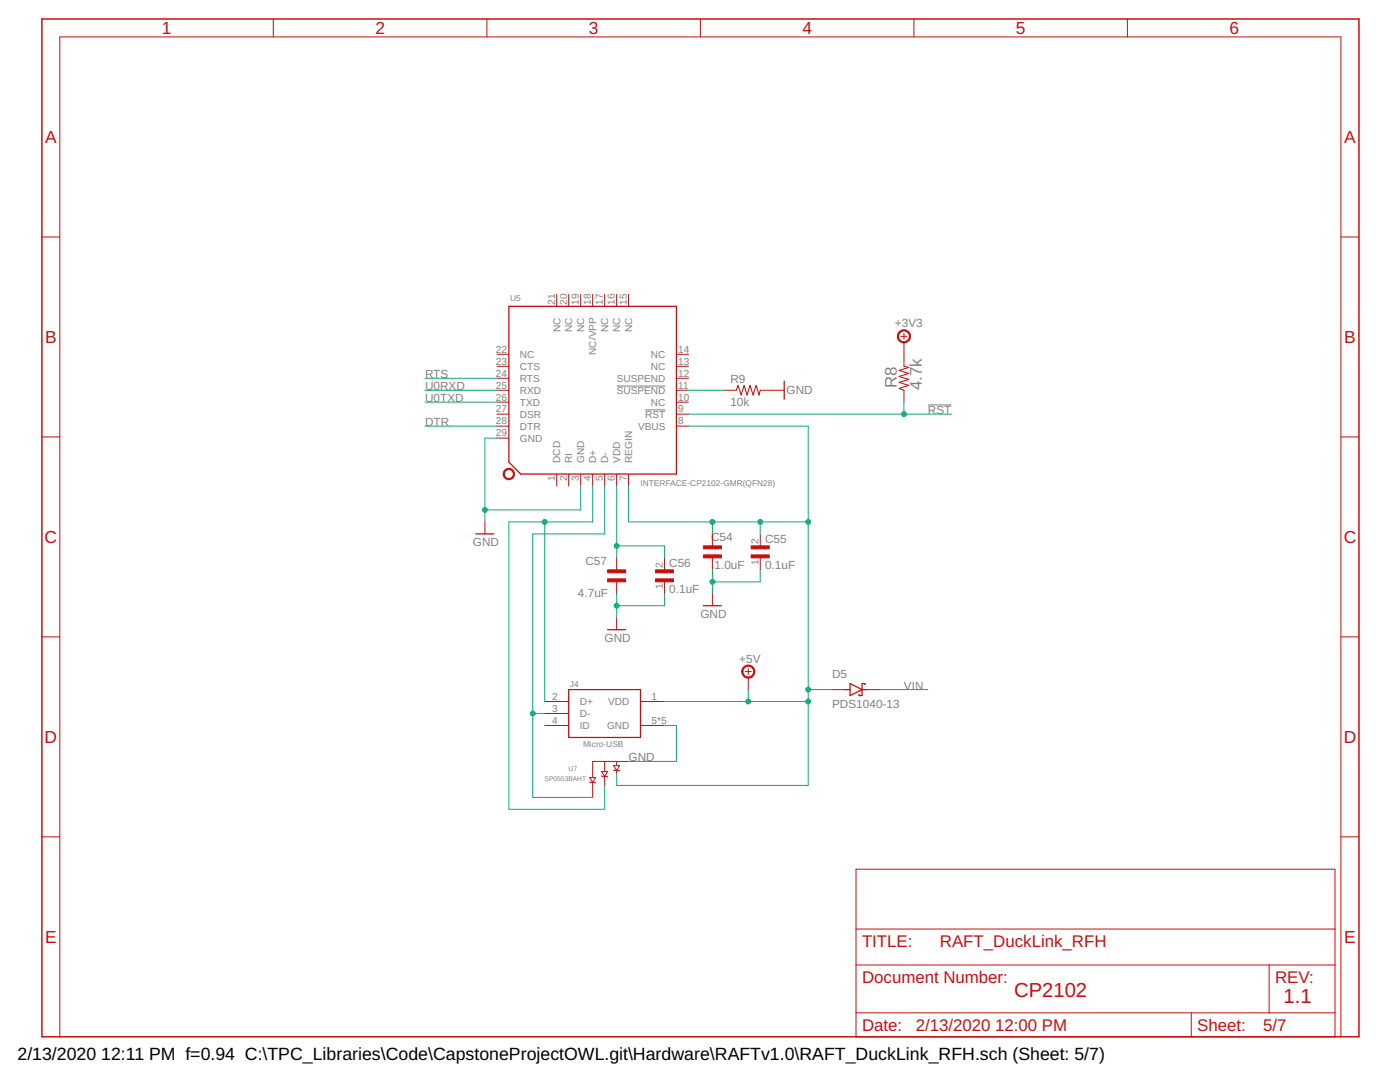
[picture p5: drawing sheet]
<svg xmlns="http://www.w3.org/2000/svg" width="279mm" height="216mm" viewBox="0 0 279 216" stroke-linecap="round" stroke-linejoin="round" font-family="sans-serif">
<path d="M123.1 77h9.7M128.8 81.8h4M185.2 80.8h4.7" fill="none" stroke="#808080" stroke-width=".2"/>
<path d="M8.4 3.8h262.8v203.1h-262.8z" fill="none" stroke="#c90d0c" stroke-width=".3"/>
<g fill="none" stroke="#c90d0c" stroke-width=".2">
<path d="M54.5 3.8v3.6M97.2 3.8v3.6M139.8 3.8v3.6M182.4 3.8v3.6M225 3.8v3.6M8.4 47.3h3.5M111.1 58.7v2.4M113.5 58.7v2.4M115.9 58.7v2.4M118.3 58.7v2.4M120.7 58.7v2.4M123.1 58.7v2.4"/>
<path d="M125.4 58.7v2.4M267.6 47.3h3.6M99.2 77.9h2.4M99.2 75.5h2.4M99.2 73.1h2.4M99.2 70.7h2.4M135 77.9h2.4M135 75.5h2.4M135 73.1h2.4M135 70.7h2.4M144.6 77.9h2.3M151.7 77.9h4.8"/>
<path d="M179.8 67.1h1.2M180.4 66.5v1.2M180.4 68.3v4.8M180.4 77.9v2.3M8.4 87.2h3.5M99.2 85h2.4M99.2 82.6h2.4M99.2 80.2h2.4M99.2 87.4h2.4M111.1 94.6v2.4M113.5 94.6v2.4M115.9 94.6v2.4"/>
<path d="M118.3 94.6v2.4M120.7 94.6v2.4M123.1 94.6v2.4M125.4 94.6v2.4M135 85h2.4M135 82.6h2.4M135 80.2h2.4M267.6 87.2h3.6M96.8 104.1v2.4M123.1 111.3v2.4M123.1 116.1v2.4M132.6 111.3v2.4"/>
<path d="M132.6 116.1v2.4M142.2 106.5v2.4M142.2 111.3v2.4M142.2 118.5v2.4M151.7 106.5v2.4M151.7 111.3v2.4M8.4 127.1h3.5M108.7 140h4.8M123.1 123.3v2.3M127.8 140h4.8M148.7 134h1.2M149.3 133.4v1.2"/>
<path d="M149.3 135.2v2.4M166.1 137.6h2.3M173.2 137.6h2.4M267.6 127.1h3.6M108.7 142.4h4.8M108.7 144.8h4.8M117.7 155.2h1.2l-.6 .9zM117.7 156l1 .1 .2 .1M118.3 156.1v3M120.1 154h1.2l-.6 .9zM120.1 154.8l1.2 .2M120.7 151.9v2.1"/>
<path d="M120.7 154.9v1.8M122.4 152.8h1.3l-.6 .9zM122.4 153.6l.2 .1 1.1 .1M123.1 151.9v.9M123.1 153.7v.6M125.4 151.9h-7.1v3.3M127.8 144.8h4.8M8.4 167h3.5M170.8 173.4h95.6v33.5h-95.6zM267.6 167h3.6M170.8 192.6h95.6M170.8 185.4h95.6"/>
<path d="M253.3 192.6v9.5M11.9 206.9v-199.5h255.7v199.5M170.8 202.1h95.6M237.7 202.1v4.8"/>
</g>
<path d="M101.6 61.1h33.4v33.5h-31.1l-2.3-2.4zM156.5 76.1v3.6M95 106.5h3.6M113.5 137.6h14.3v9.6h-14.3zM121.3 125.6h3.5M140.4 120.9h3.6M168.4 137.6h1.3M169.7 136.4l2.3 1.2-2.3 1.2zM172 137.6h1.2M172.6 136.6v-.2h-.6v2.4h-.6v-.2" fill="none" stroke="#c90d0c" stroke-width=".25"/>
<g fill="#c90d0c" stroke="#c90d0c" stroke-width=".2">
<path d="M100.8 93.7a1.14 1.14 0 0 1 1.8 .3 1.14 1.14 0 0 1-.8 1.7 1.14 1.14 0 0 1-1.4-1.1h.2a.89 .89 0 0 1 1.3-.8 .89 .89 0 0 1 .2 1.4 .89 .89 0 0 1-1.4-.4l-.1-.2h-.2z" fill-rule="evenodd"/>
<path d="M148.4 133.1a1.31 1.31 0 0 1 2.1 .2 1.31 1.31 0 0 1-.8 2 1.31 1.31 0 0 1-1.7-1.3h.3a1.07 1.07 0 0 1 1.6-.9 1.07 1.07 0 0 1 .1 1.8 1.07 1.07 0 0 1-1.7-.6v-.3h-.3z" fill-rule="evenodd"/>
<path d="M179.5 66.2a1.31 1.31 0 0 1 2 .3 1.31 1.31 0 0 1-.7 1.9 1.31 1.31 0 0 1-1.7-1.3h.2a1.08 1.08 0 0 1 1.5-1 1.08 1.08 0 0 1 .3 1.8 1.08 1.08 0 0 1-1.7-.5l-.1-.3h-.2z" fill-rule="evenodd"/>
</g>
<g fill="#c90d0c" stroke="#c90d0c" stroke-width=".2">
<path d="M140.4 110.7h3.6v.6h-3.6z"/>
<path d="M140.4 108.9h3.6v.6h-3.6z"/>
<path d="M121.3 115.5h3.6v.6h-3.6z"/>
<path d="M121.3 113.7h3.6v.6h-3.6z"/>
<path d="M149.9 110.7h3.6v.6h-3.6z"/>
<path d="M149.9 108.9h3.6v.6h-3.6z"/>
<path d="M130.8 115.5h3.6v.6h-3.6z"/>
<path d="M130.8 113.7h3.6v.6h-3.6z"/>
</g>
<path d="M146.9 77.9l.4-1 .6 1.9 .6-1.9 .6 1.9 .6-1.9 .6 1.9 .6-1.9 .6 1.9 .2-.9M180.4 73.1l1 .2-1.9 .6 1.9 .6-1.9 .6 1.9 .6-1.9 .6 1.9 .6-1.9 .6 .9 .4" fill="none" stroke="#c90d0c" stroke-width=".21"/>
<g fill="none" stroke="#0dab76" stroke-width=".2">
<path d="M84.8 77.9h14.4M84.8 75.5h14.4M137.4 77.9h7.2M84.8 85h14.4M84.8 80.2h14.4M99.2 87.4h-2.4v16.7M115.9 97v4.7h-19.1M118.3 97v7.1h-16.7v57.4h19.1v-4.8M120.7 97v9.5h-14.4v52.6h12M123.1 97v14.3M125.4 97v7.1h35.9M137.4 85h23.9v71.7h-38.2v-2.4"/>
<path d="M137.4 82.6h52.6M180.4 80.2v2.4M108.7 104.1v35.9M123.1 118.5v4.8M123.1 108.9h9.5v2.4M132.6 118.5v2.4h-9.5M142.2 104.1v2.4M142.2 113.7v4.8M151.7 104.1v2.4M151.7 113.7v2.4h-9.5M132.6 140h28.7M149.3 137.6v2.4"/>
<path d="M161.3 137.6h4.8M175.6 137.6h9.6M106.3 142.4h2.4M132.6 144.8h2.4v7.1h-9.6"/>
</g>
<g fill="#0dab76" stroke="#0dab76" stroke-width=".2">
<circle cx="142.2" cy="116.1" r=".49"/>
<circle cx="123.1" cy="120.9" r=".49"/>
<circle cx="96.8" cy="101.7" r=".49"/>
<circle cx="123.1" cy="108.9" r=".49"/>
<circle cx="106.3" cy="142.4" r=".49"/>
<circle cx="108.7" cy="104.1" r=".49"/>
<circle cx="180.4" cy="82.6" r=".49"/>
<circle cx="142.2" cy="104.1" r=".49"/>
<circle cx="151.7" cy="104.1" r=".49"/>
<circle cx="161.3" cy="104.1" r=".49"/>
<circle cx="161.3" cy="140" r=".49"/>
<circle cx="161.3" cy="137.6" r=".49"/>
<circle cx="149.3" cy="140" r=".49"/>
</g>
<g font-size="4" fill="#c90d0c">
<text x="202.4" y="199">CP2102</text>
<text x="256.2" y="200.2">1.1</text>
</g>
<g font-size="3.5" fill="#c90d0c">
<text x="32.3" y="6.8">1</text>
<text x="74.9" y="6.8">2</text>
<text x="117.5" y="6.8">3</text>
<text x="160.1" y="6.8">4</text>
<text x="202.7" y="6.8">5</text>
<text x="245.4" y="6.8">6</text>
<text x="9" y="28.6">A</text>
<text x="268.3" y="28.6">A</text>
<text x="9" y="68.5">B</text>
<text x="268.3" y="68.5">B</text>
<text x="8.9" y="108.4">C</text>
<text x="268.2" y="108.4">C</text>
<text x="8.9" y="148.3">D</text>
<text x="268.2" y="148.3">D</text>
<text x="9" y="188.2">E</text>
<text x="268.3" y="188.2">E</text>
</g>
<g font-size="3.5">
<text x="3.5" y="211.4">2/13/2020</text>
<text x="20.2" y="211.4">12:11 PM f=0.94 C:\TPC_Libraries\Code\CapstoneProjectOWL.git\Hardware\RAFTv1.0\RAFT_DuckLink_RFH.sch (Sheet: 5/7)</text>
</g>
<g font-size="3.4" fill="#808080">
<text x="179" y="77.4" transform="rotate(-90 179 77.4)">R8</text>
<text x="184" y="77.9" transform="rotate(-90 184 77.9)">4.7k</text>
</g>
<g font-size="3.4" fill="#c90d0c">
<text x="172" y="189">TITLE:</text>
<text x="187.6" y="189">RAFT_DuckLink_RFH</text>
<text x="172" y="196.1">Document Number:</text>
<text x="254.5" y="196.1">REV:</text>
<text x="172" y="205.7">Date:</text>
<text x="182.8" y="205.7">2/13/2020</text>
<text x="198.6" y="205.7">12:00 PM</text>
<text x="238.9" y="205.7">Sheet:</text>
<text x="252.1" y="205.7">5/7</text>
</g>
<g font-size="2.3" fill="#808080">
<text x="178.6" y="65.3">+3V3</text>
<text x="84.8" y="77.9">U0RXD</text>
<text x="84.8" y="75.5">RTS</text>
<text x="145.8" y="76.5">R9</text>
<text x="84.8" y="80.3">U0TXD</text>
<text x="145.8" y="81">10k</text>
<text x="157" y="78.6">GND</text>
<text x="185.2" y="82.6">RST</text>
<text x="84.8" y="85">DTR</text>
<text x="141.9" y="108">C54</text>
<text x="94.4" y="108.9">GND</text>
<text x="116.8" y="112.7">C57</text>
<text x="133.6" y="113.1">C56</text>
<text x="142.6" y="113.5">1.0uF</text>
<text x="152.7" y="113.5">0.1uF</text>
<text x="152.7" y="108.3">C55</text>
<text x="115.3" y="119.2">4.7uF</text>
<text x="133.6" y="118.2">0.1uF</text>
<text x="139.8" y="123.3">GND</text>
<text x="120.7" y="128">GND</text>
<text x="147.5" y="132.2">+5V</text>
<text x="166.1" y="135.2">D5</text>
<text x="180.4" y="137.6">VIN</text>
<text x="166.1" y="141.2">PDS1040-13</text>
<text x="125.4" y="151.9">GND</text>
</g>
<g font-size="2" fill="#808080">
<text x="110.8" y="60.8" transform="rotate(-90 110.8 60.8)">21</text>
<text x="113.2" y="60.8" transform="rotate(-90 113.2 60.8)">20</text>
<text x="115.6" y="60.8" transform="rotate(-90 115.6 60.8)">19</text>
<text x="117.9" y="60.8" transform="rotate(-90 117.9 60.8)">18</text>
<text x="120.3" y="60.8" transform="rotate(-90 120.3 60.8)">17</text>
<text x="122.7" y="60.8" transform="rotate(-90 122.7 60.8)">16</text>
<text x="125.1" y="60.8" transform="rotate(-90 125.1 60.8)">15</text>
<text x="99" y="70.4">22</text>
<text x="103.7" y="71.4">NC</text>
<text x="111.8" y="66.3" transform="rotate(-90 111.8 66.3)">NC</text>
<text x="114.2" y="66.3" transform="rotate(-90 114.2 66.3)">NC</text>
<text x="116.6" y="66.3" transform="rotate(-90 116.6 66.3)">NC</text>
<text x="119" y="70.8" transform="rotate(-90 119 70.8)">NC/VPP</text>
<text x="121.4" y="66.3" transform="rotate(-90 121.4 66.3)">NC</text>
<text x="123.8" y="66.3" transform="rotate(-90 123.8 66.3)">NC</text>
<text x="126.2" y="66.3" transform="rotate(-90 126.2 66.3)">NC</text>
<text x="129.9" y="71.4">NC</text>
<text x="135.3" y="70.4">14</text>
<text x="99" y="72.7">23</text>
<text x="99" y="75.1">24</text>
<text x="99" y="77.5">25</text>
<text x="103.7" y="73.8">CTS</text>
<text x="103.7" y="76.2">RTS</text>
<text x="123.1" y="76.2">SUSPEND</text>
<text x="129.9" y="73.8">NC</text>
<text x="135.3" y="77.5">11</text>
<text x="135.3" y="75.1">12</text>
<text x="135.3" y="72.7">13</text>
<text x="99" y="79.9">26</text>
<text x="99" y="82.3">27</text>
<text x="103.7" y="78.6">RXD</text>
<text x="103.7" y="81">TXD</text>
<text x="103.7" y="83.4">DSR</text>
<text x="123.1" y="78.6">SUSPEND</text>
<text x="128.8" y="83.4">RST</text>
<text x="129.9" y="81">NC</text>
<text x="135.3" y="82.3">9</text>
<text x="135.3" y="79.9">10</text>
<text x="99" y="84.7">28</text>
<text x="99" y="87.1">29</text>
<text x="103.7" y="85.7">DTR</text>
<text x="103.7" y="88.1">GND</text>
<text x="127.3" y="85.8">VBUS</text>
<text x="135.3" y="84.7">8</text>
<text x="111.8" y="92.4" transform="rotate(-90 111.8 92.4)">DCD</text>
<text x="114.2" y="92.4" transform="rotate(-90 114.2 92.4)">RI</text>
<text x="116.6" y="92.4" transform="rotate(-90 116.6 92.4)">GND</text>
<text x="119" y="92.4" transform="rotate(-90 119 92.4)">D+</text>
<text x="121.4" y="92.4" transform="rotate(-90 121.4 92.4)">D-</text>
<text x="123.8" y="92.4" transform="rotate(-90 123.8 92.4)">VDD</text>
<text x="126.2" y="92.4" transform="rotate(-90 126.2 92.4)">REGIN</text>
<text x="110.8" y="96" transform="rotate(-90 110.8 96)">1</text>
<text x="113.2" y="96" transform="rotate(-90 113.2 96)">2</text>
<text x="115.6" y="96" transform="rotate(-90 115.6 96)">3</text>
<text x="117.9" y="96" transform="rotate(-90 117.9 96)">4</text>
<text x="120.3" y="96" transform="rotate(-90 120.3 96)">5</text>
<text x="122.7" y="96" transform="rotate(-90 122.7 96)">6</text>
<text x="125.1" y="96" transform="rotate(-90 125.1 96)">7</text>
<text x="132.3" y="113.4" transform="rotate(-90 132.3 113.4)">2</text>
<text x="151.4" y="112.8" transform="rotate(-90 151.4 112.8)">1</text>
<text x="151.4" y="108.6" transform="rotate(-90 151.4 108.6)">2</text>
<text x="132.3" y="117.5" transform="rotate(-90 132.3 117.5)">1</text>
<text x="110.2" y="139.7">2</text>
<text x="110.2" y="142">3</text>
<text x="115.7" y="140.7">D+</text>
<text x="115.7" y="143.1">D-</text>
<text x="121.4" y="140.7">VDD</text>
<text x="130" y="139.7">1</text>
<text x="110.2" y="144.4">4</text>
<text x="115.7" y="145.5">ID</text>
<text x="121.1" y="145.5">GND</text>
<text x="130" y="144.4">5*5</text>
</g>
<g font-size="1.7" fill="#808080">
<text x="101.8" y="60">U5</text>
<text x="127.8" y="97">INTERFACE-CP2102-GMR(QFN28)</text>
<text x="113.7" y="137.1">J4</text>
<text x="116.4" y="149.1">Micro-USB</text>
</g>
<g font-size="1.3" fill="#808080">
<text x="108.7" y="155.8">SP0503BAHT</text>
<text x="113.5" y="153.9">U7</text>
</g>
</svg>
